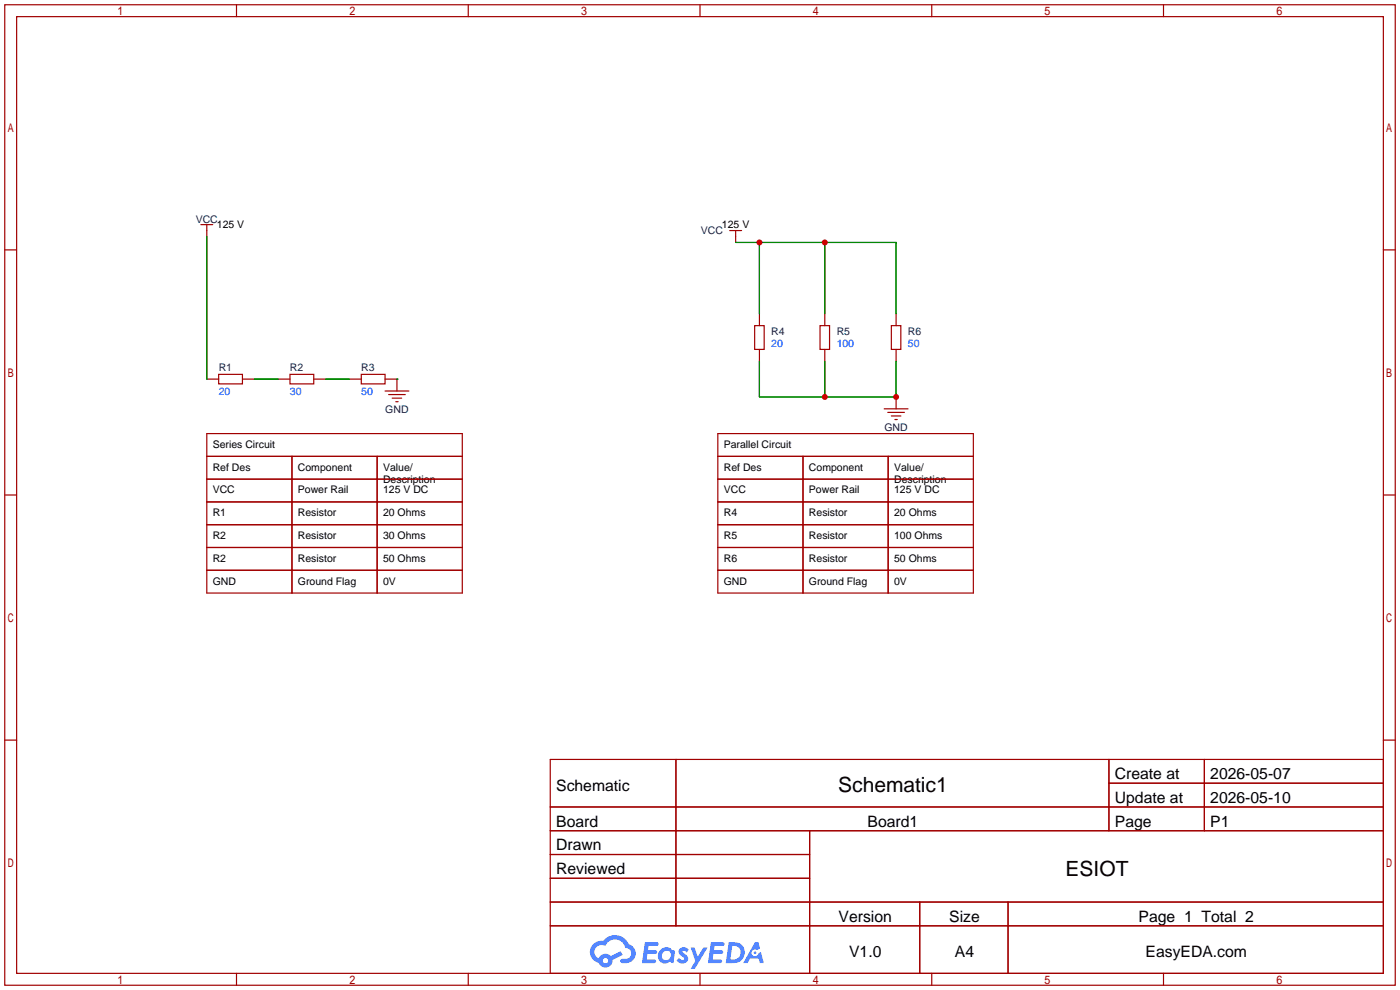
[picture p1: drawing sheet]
<svg xmlns="http://www.w3.org/2000/svg" width="299mm" height="212mm" viewBox="0 0 299 212" stroke-linecap="round" stroke-linejoin="round" font-family="sans-serif">
<g fill="none" stroke="#a10000" stroke-width=".25">
<path d="M1 1h297.2v209.6h-297.2zM3.6 3.6h292.1v204.4h-292.1zM50.5 1v2.6M100.1 1v2.6M149.6 1v2.6M199.1 1v2.6M248.7 1v2.6M1 53.4h2.6M295.7 53.4h2.5M1 105.8h2.6M295.7 105.8h2.5M1 158.2h2.6"/>
<path d="M295.7 158.2h2.5M117.6 162.3h178.1v45.7h-178.1zM117.6 172.5h178.1M117.6 177.5h178.1M144.5 162.3v35.6M173 177.5v30.5M237 162.3v15.2M237 167.4h58.7M257.4 162.3v15.2M117.6 182.6h55.4M117.6 192.8h178.1M117.6 187.7h55.4"/>
<path d="M117.6 197.9h178.1M196.6 192.8v15.2M215.4 192.8v15.2M50.5 208v2.6M100.1 208v2.6M149.6 208v2.6M199.1 208v2.6M248.7 208v2.6"/>
</g>
<g fill="#5487ff">
<path d="M145.3 202.7a1.3 1.3 0 0 1 1.9 .3l-.4 .6a.54 .54 0 0 0-.9-.2l.1 .2a1.34 1.34 0 0 1 .9 1.8 1.47 1.47 0 0 1-2.3-.1l.5-.6 .8 .5a.31 .31 0 0 0 .4-.3 .31 .31 0 0 0-.3-.4 1.12 1.12 0 0 1-.7-1.8z"/>
<path d="M147.6 202.5h.9l.6 2 1.2-2h.9l-2.7 4.6h-.9l1-1.7z"/>
<path d="M137.8 201.4h1.7a1.31 1.31 0 0 1 1.2 .2 .4 .4 0 0 1-.3 .5l-1.8 .1-.1 .9h1.6a.4 .4 0 0 1 .4 .4 .4 .4 0 0 1-.5 .4h-1.6l-.2 1.2h1.4a.46 .46 0 0 1 .5 0 .46 .46 0 0 1 .1 .5l-.4 .2h-2.6z"/>
<path d="M151.9 201.4h1.7a1.32 1.32 0 0 1 1.2 .2 .39 .39 0 0 1-.3 .5l-1.8 .1-.1 .9h1.6a.4 .4 0 0 1 .4 .4 .4 .4 0 0 1-.4 .4h-1.7l-.2 1.2h1.4a.46 .46 0 0 1 .5 0 .46 .46 0 0 1 .1 .5l-.4 .2h-2.6z"/>
<path d="M161.3 201.4h.8l.3 1.3-.6 .4a.75 .75 0 0 0-1.1 .3 .75 .75 0 0 0 .5 1 .75 .75 0 0 0 .9-.7l.5-.2 .6 2.3h-.8l-.3-.9h-1.8l-.5 .9h-1z"/>
<path d="M155.7 201.4l-.6 4.4h1.5a2.27 2.27 0 0 0 2.6-2.2 2.27 2.27 0 0 0-2.7-2.2zM156.5 202.1a1.5 1.5 0 0 1 1.8 1.6 1.5 1.5 0 0 1-1.9 1.4h-.3z"/>
<path d="M141.2 203a1.6 1.6 0 0 0-.3 2.3 1.6 1.6 0 0 0 2.3 .2l.7 .3 .3-2.4-.1-.3-.5-.1a1.58 1.58 0 0 0-2.4 0zM141.8 203.5a.98 .98 0 0 1 1.6 .4 .98 .98 0 0 1-1.1 1.3 .94 .94 0 0 1-.9-.7 .94 .94 0 0 1 .4-1z"/>
<path d="M126.8 201.8a2.37 2.37 0 0 0 1.1 4 1.54 1.54 0 0 0 1.8 1 1.54 1.54 0 0 0 1.2-1.6l2.2-1.1-.5-.8-2 1a1.57 1.57 0 0 0-2.7 .5 1.5 1.5 0 0 1-.7-2.1 1.5 1.5 0 0 1 2.2-.5 2.23 2.23 0 0 1 2.3-1.4 2.23 2.23 0 0 1 2 1.8 1.16 1.16 0 0 1 1.2 1.1 1.16 1.16 0 0 1-1.1 1.2h-.7a.47 .47 0 0 0-.5 .4 .47 .47 0 0 0 .4 .5 2.17 2.17 0 0 0 2.5-.9 2.17 2.17 0 0 0-.3-2.7l-.8-.4a3.2 3.2 0 0 0-5.5-.7l-1.1 .1zM128.8 205.3a.6 .6 0 0 1 1.2 0 .6 .6 0 0 1-1.2 0z"/>
<circle cx="161.4" cy="203.6" r=".28"/>
</g>
<g fill="none" stroke="#a10000" stroke-width=".25">
<path d="M42.9 48h2.6M44.2 48v2.5M156 49.3h2.5M157.2 49.3v2.5M161.3 69.6h2v5.1h-2zM162.3 67.1v2.5M162.3 74.7v2.5M175.3 69.6h2v5.1h-2zM176.3 67.1v2.5M176.3 74.7v2.5M190.5 69.6h2v5.1h-2zM191.5 67.1v2.5"/>
<path d="M191.5 74.7v2.5M44.2 92.7h54.6v34h-54.6zM44.2 81h2.5M44.2 97.5h54.6M46.7 80h5.1v2h-5.1zM51.8 81h2.6M59.4 81h2.6M62 80h5.1v2h-5.1zM62.4 97.5v29.2M67.1 81h2.5M74.7 81h2.5M77.2 80h5.1v2h-5.1z"/>
<path d="M80.6 97.5v29.2M82.3 81h2.5v2.6M82.3 83.6h5.1M83.1 84.3h3.5M83.8 85.1h2.1M84.6 85.9h.5M153.4 92.7h54.6v34h-54.6zM153.4 97.5h54.6M171.6 97.5v29.2M189 87.4h5.1M189.7 88.1h3.6M189.8 97.5v29.2"/>
<path d="M190.5 88.9h2M191.3 89.7h.5M191.5 84.8v2.6M44.2 102.4h54.6M44.2 107.3h54.6M44.2 112.1h54.6M44.2 117h54.6M153.4 102.4h54.6M153.4 107.3h54.6M153.4 112.1h54.6M153.4 117h54.6M44.2 121.9h54.6"/>
<path d="M153.4 121.9h54.6"/>
</g>
<path d="M44.2 50.5v30.5M157.2 51.8h34.3v15.3M162.3 51.8v15.3M176.3 51.8v15.3M162.3 77.2v7.6h29.2v-7.6M176.3 77.2v7.6M54.4 81h5M69.6 81h5.1M84.8 81h.1" fill="none" stroke="#008700" stroke-width=".25"/>
<g fill="#c00">
<circle cx="176.3" cy="84.8" r=".63"/>
<circle cx="191.5" cy="84.8" r=".63"/>
<circle cx="176.3" cy="51.8" r=".63"/>
<circle cx="162.3" cy="51.8" r=".63"/>
</g>
<g font-size="4.5">
<text x="179.2" y="169.4">Schematic1</text>
<text x="227.7" y="187.1">ESIOT</text>
</g>
<g font-size="3.4">
<text x="238.3" y="166.5">Create at</text>
<text x="258.7" y="166.5">2026-05-07</text>
<text x="118.9" y="169">Schematic</text>
<text x="238.3" y="171.6">Update at</text>
<text x="258.7" y="171.6">2026-05-10</text>
<text x="118.9" y="176.6">Board</text>
<text x="185.4" y="176.6">Board1</text>
<text x="238.3" y="176.6">Page</text>
<text x="258.7" y="176.6">P1</text>
<text x="118.9" y="181.7">Drawn</text>
<text x="118.9" y="186.8">Reviewed</text>
<text x="179.2" y="197">Version</text>
<text x="202.9" y="197">Size</text>
<text x="243.3" y="197">Page 1 Total 2</text>
<text x="181.5" y="204.6">V1.0</text>
<text x="204.1" y="204.6">A4</text>
<text x="244.8" y="204.6">EasyEDA.com</text>
</g>
<g font-size="2.2" fill="#000080">
<text x="41.8" y="47.6">VCC</text>
<text x="149.8" y="50.1">VCC</text>
<text x="164.8" y="71.7">R4</text>
<text x="178.8" y="71.7">R5</text>
<text x="194.1" y="71.7">R6</text>
<text x="46.7" y="79.3">R1</text>
<text x="62" y="79.3">R2</text>
<text x="77.2" y="79.3">R3</text>
<text x="82.3" y="88.2">GND</text>
<text x="189" y="92">GND</text>
</g>
<g font-size="2.2">
<text x="46.3" y="48.8">125 V</text>
<text x="154.3" y="48.8">125 V</text>
<text x="45.5" y="95.7">Series Circuit</text>
<text x="154.7" y="95.7">Parallel Circuit</text>
<text x="45.5" y="100.6">Ref Des</text>
<text x="63.7" y="100.6">Component</text>
<text x="81.9" y="100.6">Value/</text>
<text x="154.7" y="100.6">Ref Des</text>
<text x="172.9" y="100.6">Component</text>
<text x="191.1" y="100.6">Value/</text>
<text x="45.5" y="105.5">VCC</text>
<text x="63.7" y="105.5">Power Rail</text>
<text x="81.9" y="103.3">Description</text>
<text x="81.9" y="105.5">125 V DC</text>
<text x="154.7" y="105.5">VCC</text>
<text x="172.9" y="105.5">Power Rail</text>
<text x="191.1" y="103.3">Description</text>
<text x="191.1" y="105.5">125 V DC</text>
<text x="45.5" y="110.3">R1</text>
<text x="63.7" y="110.3">Resistor</text>
<text x="81.9" y="110.3">20 Ohms</text>
<text x="154.7" y="110.3">R4</text>
<text x="172.9" y="110.3">Resistor</text>
<text x="191.1" y="110.3">20 Ohms</text>
<text x="45.5" y="115.2">R2</text>
<text x="63.7" y="115.2">Resistor</text>
<text x="81.9" y="115.2">30 Ohms</text>
<text x="154.7" y="115.2">R5</text>
<text x="172.9" y="115.2">Resistor</text>
<text x="191.1" y="115.2">100 Ohms</text>
<text x="45.5" y="120.1">R2</text>
<text x="45.5" y="124.9">GND</text>
<text x="63.7" y="120.1">Resistor</text>
<text x="63.7" y="124.9">Ground Flag</text>
<text x="81.9" y="120.1">50 Ohms</text>
<text x="81.9" y="124.9">0V</text>
<text x="154.7" y="120.1">R6</text>
<text x="154.7" y="124.9">GND</text>
<text x="172.9" y="120.1">Resistor</text>
<text x="172.9" y="124.9">Ground Flag</text>
<text x="191.1" y="120.1">50 Ohms</text>
<text x="191.1" y="124.9">0V</text>
</g>
<g font-size="2.2" fill="#00f">
<text x="164.8" y="74.2">20</text>
<text x="178.8" y="74.2">100</text>
<text x="194.1" y="74.2">50</text>
<text x="46.7" y="84.4">20</text>
<text x="62" y="84.4">30</text>
<text x="77.2" y="84.4">50</text>
</g>
</svg>
